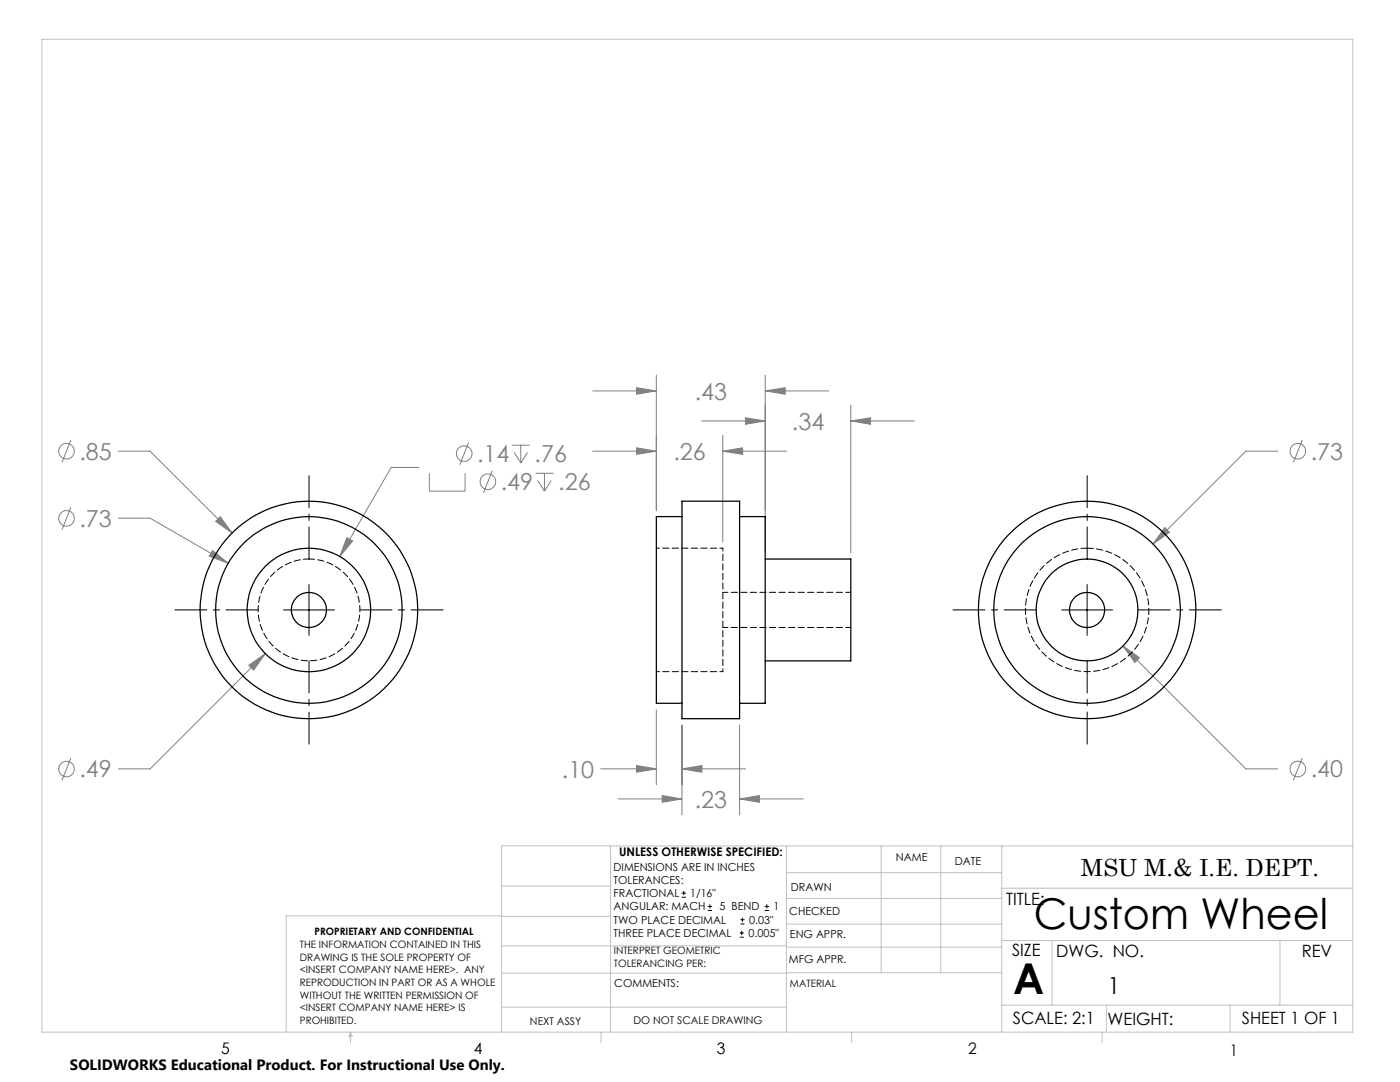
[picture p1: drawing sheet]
<svg xmlns="http://www.w3.org/2000/svg" width="279mm" height="216mm" viewBox="0 0 279 216" stroke-linecap="round" stroke-linejoin="round" font-family="sans-serif">
<g fill="none" stroke="#808080" stroke-width=".2">
<path d="M118.3 78h12.7M127 77.4l4 .6-4 .7zM131 74.8v27M152.7 78l4-.6v1.3zM152.7 74.8v35.5M152.7 78h12.7M14.1 87.8l-1.7 4.5M23.6 90h6.4l16.3 16.4M83.6 93.3h-5.5l-10.3 17.8M85.7 94.4v3.6h7.1v-3.6M93.5 88.3l-1.7 4.4M98.2 93.9l-1.7 4.5"/>
<path d="M102.2 88.8h3.5M102.6 90.3l1.3 2.1M103.9 88.8v3.6M105.3 90.3l-1.4 2.1M106.9 94.4h3.6M107.3 95.9l1.4 2.1M108.7 94.4v3.6M110 95.9l-1.3 2.1M118.3 90h12.7M127 89.4l4 .6-4 .7zM140 84h12.7M144.3 90l3.9-.6v1.3z"/>
<path d="M144.3 86.9v21.2M144.3 90h12.7M148.8 83.4l3.9 .6-3.9 .7zM169.8 84l3.9-.6v1.3zM169.8 80.8v29.5M169.8 84h12.7M255 90h-6.4l-18.5 18.5M259.9 87.8l-1.8 4.5M14.1 101.2l-1.7 4.5M23.6 103.4h6.4l15.5 9M42.4 109.9l3.1 2.5-3.7-1.4zM44 103.1l2.3 3.3-3.3-2.4z"/>
<path d="M69.2 107.3l1.2 .7-2.6 3.1zM232.4 105.3l1 .9-3.3 2.3zM49.7 132.8l3.3-2.4-2.4 3.3zM53 130.4l-23 23h-6.4M224.1 128.9l3.3 2.3-.9 1zM224.1 128.9l24.5 24.5h6.4M14.1 151.2l-1.7 4.5M119.9 153.4h11.1M123.4 159.4h12.7M127 152.8l4 .6-4 .7zM131 141.6v15M132.2 158.8l3.9 .6-3.9 .7z"/>
<path d="M136.1 153.4l4-.6v1.3zM136.1 144.7v17.9M136.1 153.4h12.7M147.6 159.4l4-.6v1.3zM147.6 144.7v17.9M147.6 159.4h12.7M259.9 151.2l-1.8 4.5"/>
<circle cx="13.3" cy="90" r="1.56"/>
<circle cx="92.6" cy="90.5" r="1.55"/>
<circle cx="97.4" cy="96.1" r="1.55"/>
<circle cx="259" cy="90" r="1.56"/>
<circle cx="13.3" cy="103.5" r="1.56"/>
<circle cx="13.3" cy="153.5" r="1.55"/>
<circle cx="259" cy="153.4" r="1.55"/>
</g>
<g fill="none" stroke="#000" stroke-width=".2">
<path d="M61.7 116.6v10.2M217 116.6v10.2M56.6 121.7h10.1M211.9 121.7h10.1M136 179h.9M136 178.2h.9M136.5 177.8v.8M141.3 181.7h.8M141.3 180.9h.8M141.7 180.4v.9M147.6 187h.8M147.6 186.2h.8"/>
<path d="M147.8 184.4h.8M147.8 183.5h.8M148 185.7v.9M148.2 183.1v.8M152.6 181.7h.9M152.6 180.9h.9M153 180.4v.9"/>
</g>
<path d="M61.7 111.5v-16.6M217 111.5v-16.6M51.5 121.7h-16.6M61.7 131.9v16.6M71.8 121.7h16.7M206.8 121.7h-16.6M217 131.9v16.6M227.1 121.7h16.7" fill="none" stroke="#000" stroke-width=".2" stroke-dasharray="15.2 1.3 1.3 1.3" stroke-dashoffset="8.8"/>
<g fill="none" stroke="#c0c0c0" stroke-width=".2">
<path d="M8.4 7.8h261.6v198.2h-261.6zM100.1 176.8h21.7M121.8 168.8v37.2M157 168.8v37.2M157 179.3h42.9M157 174.1h42.9M175.9 168.8v25.3M187.7 168.8v25.3M199.9 177.2h70.1M199.9 168.8v37.2M270 168.8h-169.9v37.2M100.1 194.2h56.9"/>
<path d="M100.1 188.7h56.9M100.1 182.8h21.7M100.1 182.7h-43v23.3M157 194.1h42.9M157 184.4h42.9M157 189h42.9M199.9 187.7h70.1M210 187.7v12.9M255.4 187.7v12.9M70 206v2.1M70 206l.3 .8h-.7zM100.1 201h56.9"/>
<path d="M119.9 206v2.1M170 206v2.1M199.9 200.6h70.1M220 206v2.1M220.8 200.6v5.4M245.5 200.6v5.4"/>
</g>
<path d="M169.8 84l3.9-.6v1.3zM148.8 83.4l3.9 .6-3.9 .7zM127 77.4l4 .6-4 .7zM152.7 78l4-.6v1.3zM132.2 158.8l3.9 .6-3.9 .7zM147.6 159.4l4-.6v1.3zM127 152.8l4 .6-4 .7zM136.1 153.4l4-.6v1.3zM127 89.4l4 .6-4 .7zM144.3 90l3.9-.6v1.3zM44 103.1l-1 .9 3.3 2.4zM42.4 109.9l-.6 1.1 3.7 1.4zM49.7 132.8l.9 .9 2.4-3.3zM69.2 107.3l-1.4 3.8 2.6-3.1zM232.4 105.3l-2.3 3.2 3.3-2.3zM224.1 128.9l2.4 3.3 .9-1z" fill="#808080"/>
<g fill="none" stroke="#000" stroke-width=".25">
<path d="M136.1 100h11.5v43.4h-11.5zM136.1 103.1h-5.1v37.2h5.1M147.6 103.1h5.1v37.2h-5.1M152.7 111.5h17.1v20.4h-17.1"/>
<circle cx="61.6" cy="121.7" r="18.6"/>
<circle cx="61.6" cy="121.7" r="21.7"/>
<circle cx="61.6" cy="121.7" r="12.3"/>
<circle cx="61.7" cy="121.7" r="3.5"/>
<circle cx="216.9" cy="121.7" r="18.6"/>
<circle cx="216.9" cy="121.7" r="3.5"/>
<circle cx="217" cy="121.7" r="10.2"/>
<circle cx="217" cy="121.7" r="21.7"/>
</g>
<path d="M144.3 109.4v24.6M144.3 109.4h-13.3M131 134h13.3" fill="none" stroke="#000" stroke-width=".2" stroke-dasharray="1.3 .6" stroke-dashoffset=".7"/>
<path d="M61.7 111.5a10.2 10.2 0 0 1 8.9 15 10.2 10.2 0 0 1-17.4 .8 10.2 10.2 0 0 1 7.6-15.7l.9-.1M169.8 118.2h-25.5M144.3 125.2h25.5" fill="none" stroke="#000" stroke-width=".2" stroke-dasharray="1.3 .6" stroke-dashoffset=".2"/>
<path d="M217 109.4a12.3 12.3 0 0 0-10.9 18.2 12.3 12.3 0 0 0 21.2 .8 12.3 12.3 0 0 0-9.4-19h-.9" fill="none" stroke="#000" stroke-width=".2" stroke-dasharray="1.3 .6"/>
<g font-size="8.5">
<text x="206.3" y="185.3">Custom Wheel</text>
<text x="202.2" y="198.3">A</text>
</g>
<g font-size="4.7" fill="#808080">
<text x="138.6" y="79.8">.43</text>
<text x="158" y="85.8">.34</text>
<text x="15.9" y="91.7">.85</text>
<text x="95.2" y="92.2">.14</text>
<text x="106.7" y="92.2">.76</text>
<text x="134.4" y="91.8">.26</text>
<text x="261.6" y="91.7">.73</text>
<text x="100" y="97.8">.49</text>
<text x="111.4" y="97.8">.26</text>
<text x="15.9" y="105.1">.73</text>
<text x="15.9" y="155.1">.49</text>
<text x="112.1" y="155.2">.10</text>
<text x="261.6" y="155.1">.40</text>
<text x="138.6" y="161.2">.23</text>
</g>
<g font-size="4.7">
<text x="215.7" y="174.7">MSU M.&amp; I.E. DEPT.</text>
<text x="221" y="198.4">1</text>
</g>
<g font-size="3.4">
<text x="200.8" y="180.5">TITLE:</text>
<text x="202" y="190.8">SIZE</text>
<text x="210.8" y="190.9">DWG. NO.</text>
<text x="259.8" y="191">REV</text>
<text x="202.1" y="204.4">SCALE: 2:1</text>
<text x="221" y="204.5">WEIGHT:</text>
<text x="247.8" y="204.4">SHEET 1 OF 1</text>
</g>
<g font-size="3.2">
<text x="44.2" y="210.4">5</text>
<text x="94.6" y="210.3">4</text>
<text x="143.1" y="210.4">3</text>
<text x="193.2" y="210.3">2</text>
<text x="245.4" y="210.6">1</text>
</g>
<text font-size="3" x="14" y="213.5">SOLIDWORKS Educational Product. For Instructional Use Only.</text>
<text font-size="2.4" x="123.6" y="170.8">UNLESS OTHERWISE SPECIFIED:</text>
<g font-size="2.2">
<text x="122.5" y="173.7">DIMENSIONS ARE IN INCHES</text>
<text x="178.8" y="171.8">NAME</text>
<text x="190.6" y="172.5">DATE</text>
<text x="122.5" y="176.4">TOLERANCES:</text>
<text x="122.5" y="179">FRACTIONAL</text>
<text x="137.8" y="179">1/16&quot;</text>
<text x="157.8" y="177.8">DRAWN</text>
<text x="122.5" y="184.3">TWO PLACE DECIMAL</text>
<text x="122.5" y="181.7">ANGULAR: MACH</text>
<text x="143.6" y="181.7">5 BEND</text>
<text x="149.5" y="184.3">0.03&quot;</text>
<text x="154.4" y="181.7">1</text>
<text x="157.5" y="182.5">CHECKED</text>
<text x="122.5" y="187">THREE PLACE DECIMAL</text>
<text x="149.4" y="187">0.005&quot;</text>
<text x="157.6" y="187.2">ENG APPR.</text>
<text x="122.6" y="197">COMMENTS:</text>
<text x="157.4" y="192.2">MFG APPR.</text>
</g>
<g font-size="2.1">
<text x="105.8" y="204.5">NEXT ASSY</text>
<text x="126.4" y="204.3">DO NOT SCALE DRAWING</text>
</g>
<g font-size="2">
<text x="59.8" y="189.2">THE INFORMATION CONTAINED IN THIS</text>
<text x="59.8" y="191.7">DRAWING IS THE SOLE PROPERTY OF</text>
<text x="62.8" y="186.5">PROPRIETARY AND CONFIDENTIAL</text>
<text x="122.5" y="190.4">INTERPRET GEOMETRIC</text>
<text x="59.8" y="194.2">&lt;INSERT COMPANY NAME HERE&gt;. ANY</text>
<text x="59.8" y="196.8">REPRODUCTION IN PART OR AS A WHOLE</text>
<text x="122.5" y="192.9">TOLERANCING PER:</text>
<text x="157.7" y="197">MATERIAL</text>
<text x="59.8" y="199.3">WITHOUT THE WRITTEN PERMISSION OF</text>
<text x="59.8" y="201.8">&lt;INSERT COMPANY NAME HERE&gt; IS</text>
<text x="59.8" y="204.3">PROHIBITED.</text>
</g>
</svg>
